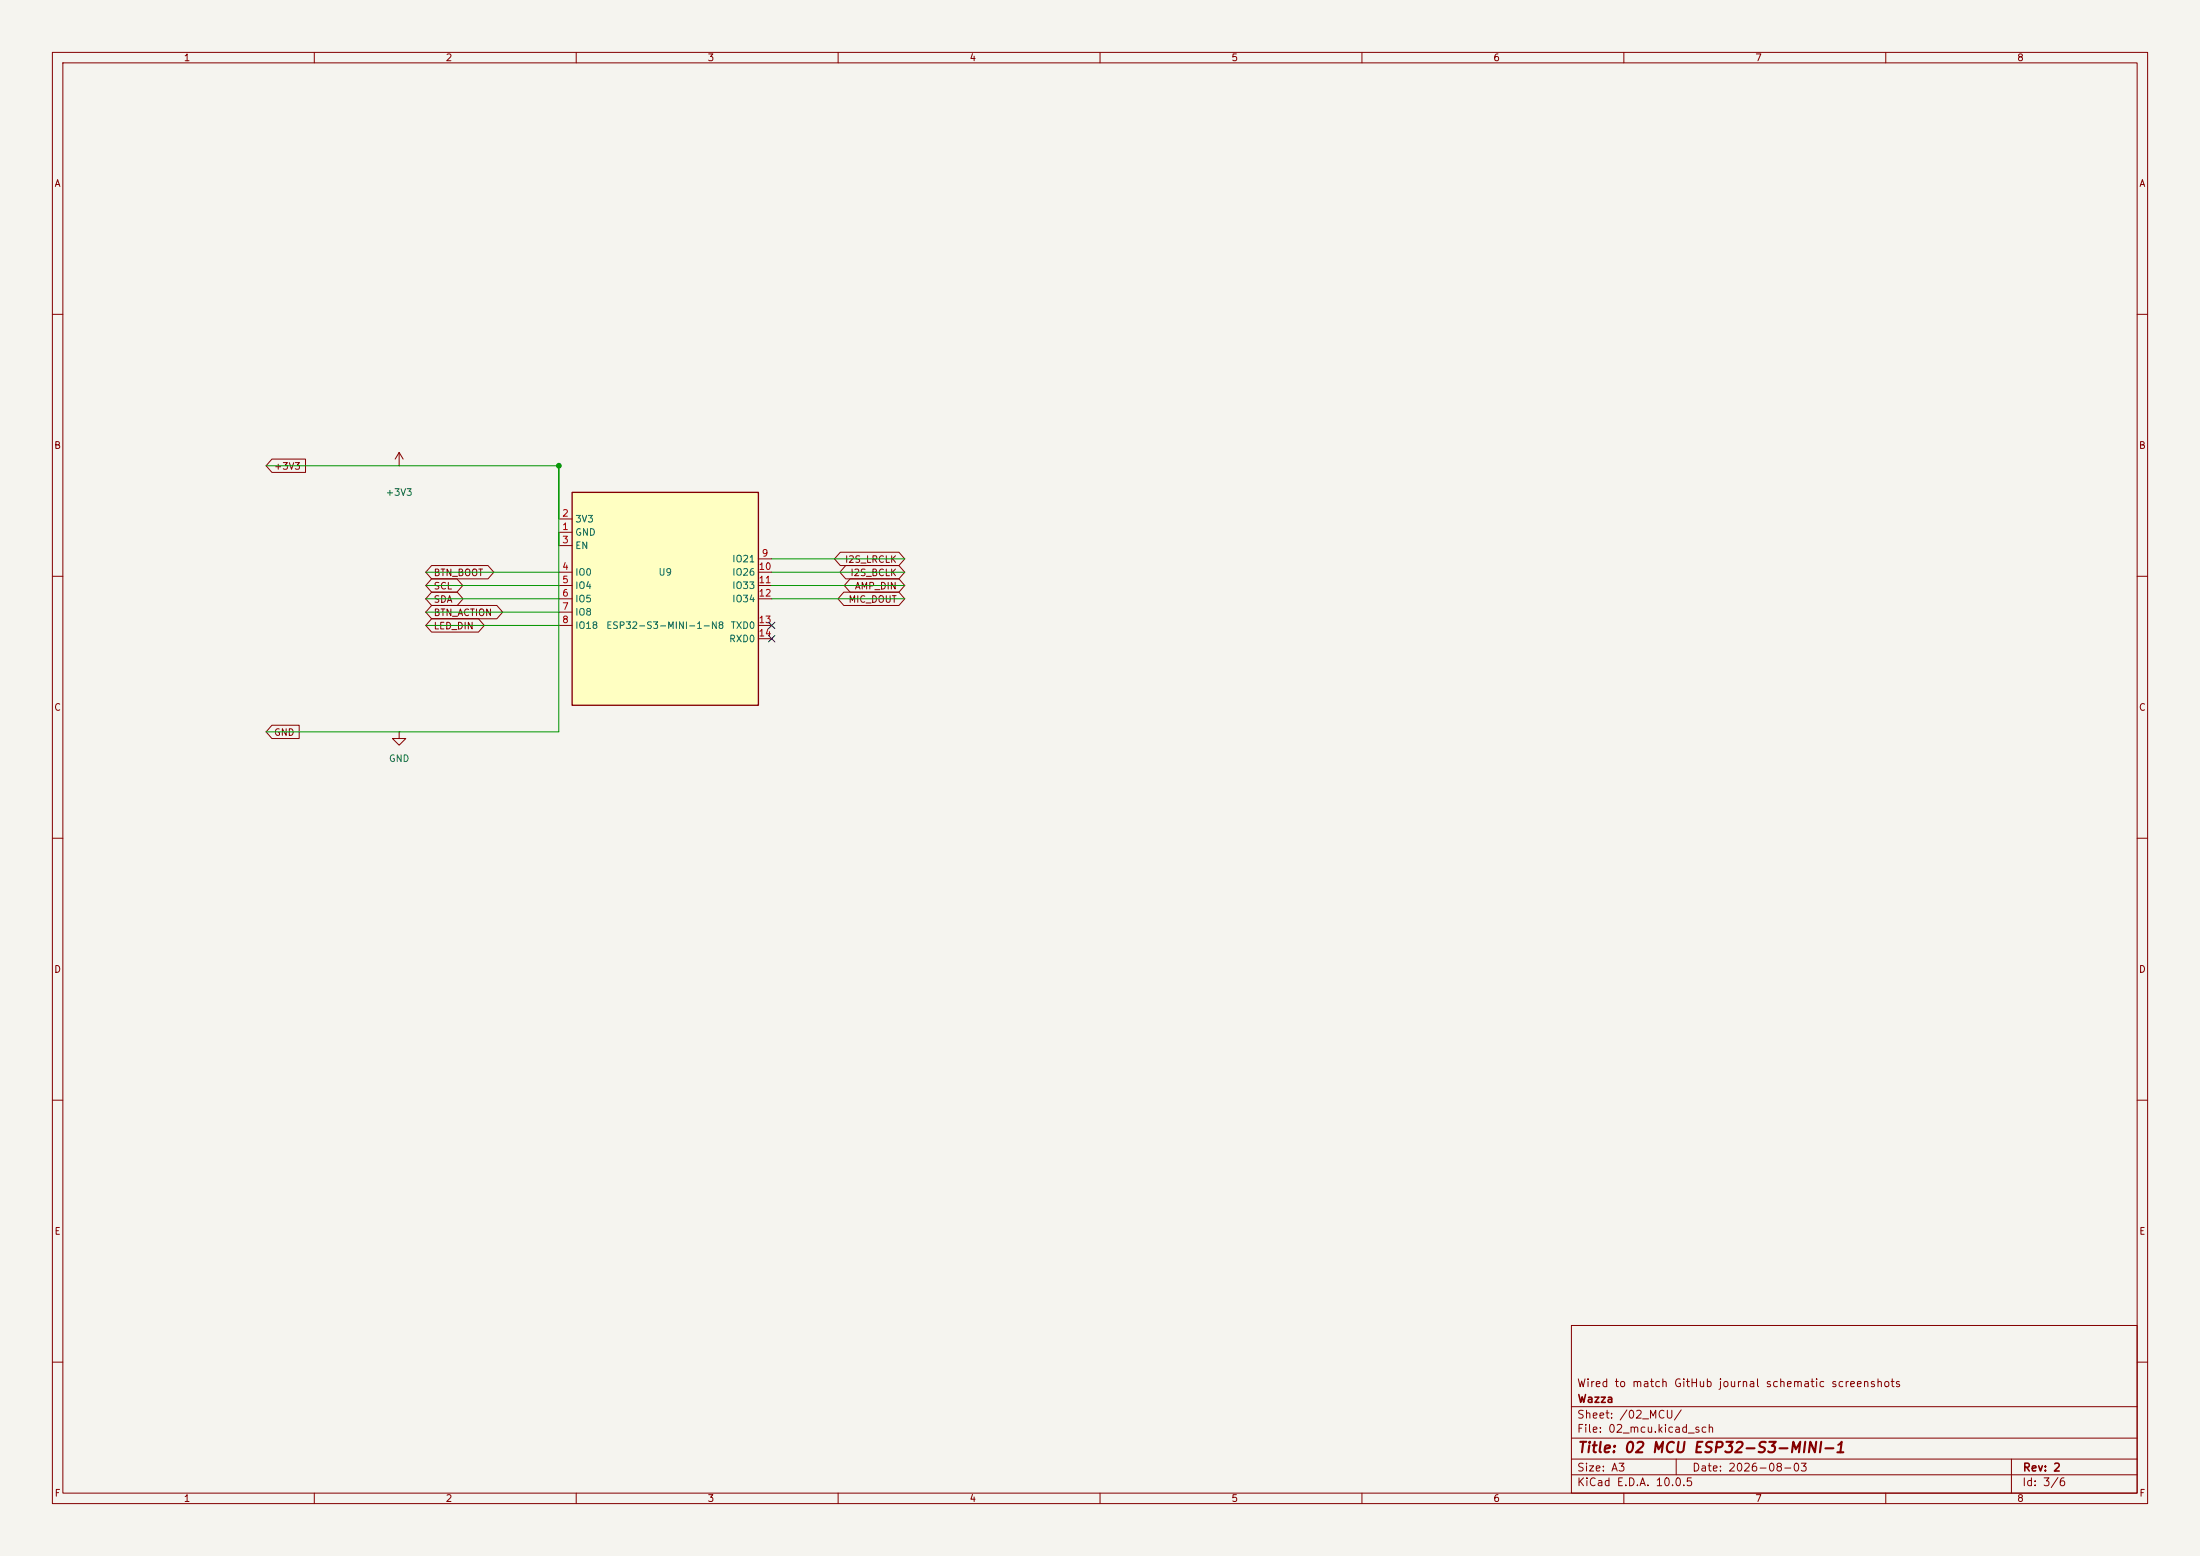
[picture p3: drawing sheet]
(kicad_sch
 (version 20260306)
 (generator "eeschema")
 (generator_version "10.0")
 (paper "A3")
 (title_block
  (title "02 MCU ESP32-S3-MINI-1")
  (date "2026-08-03")
  (rev "2")
  (company "Wazza")
  (comment 1 "Wired to match GitHub journal schematic screenshots"))
(lib_symbols
(symbol "Wazza:ESP32-S3-MINI-1"
  (exclude_from_sim no)
  (in_bom yes)
  (on_board yes)
  (in_pos_files yes)
  (duplicate_pin_numbers_are_jumpers no)
  (property "Reference" "U" (at 0 22.86 0) (show_name no) (do_not_autoplace no) (effects (font (size 1.27 1.27))))
  (property "Value" "ESP32-S3-MINI-1" (at 0 -22.86 0) (show_name no) (do_not_autoplace no) (effects (font (size 1.27 1.27))))
  (property "Footprint" "RF_Module:ESP32-S3-MINI-1" (at 0 0 0) (show_name no) (do_not_autoplace no) (hide yes) (effects (font (size 1.27 1.27))))
  (property "Datasheet" "https://www.espressif.com/sites/default/files/documentation/esp32-s3-mini-1_mini-1u_datasheet_en.pdf" (at 0 0 0) (show_name no) (do_not_autoplace no) (hide yes) (effects (font (size 1.27 1.27))))
  (property "Description" "ESP32-S3-MINI-1 module" (at 0 0 0) (show_name no) (do_not_autoplace no) (hide yes) (effects (font (size 1.27 1.27))))
  (symbol "ESP32-S3-MINI-1_0_1"
   (rectangle (start -17.78 20.32) (end 17.78 -20.32) (stroke (width 0.254) (type default)) (fill (type background))))
  (symbol "ESP32-S3-MINI-1_1_1"
   (pin power_in line (at -20.32 12.7 0) (length 2.54) (name "GND" (effects (font (size 1.27 1.27)))) (number "1" (effects (font (size 1.27 1.27)))))
   (pin power_in line (at -20.32 15.24 0) (length 2.54) (name "3V3" (effects (font (size 1.27 1.27)))) (number "2" (effects (font (size 1.27 1.27)))))
   (pin input line (at -20.32 10.16 0) (length 2.54) (name "EN" (effects (font (size 1.27 1.27)))) (number "3" (effects (font (size 1.27 1.27)))))
   (pin bidirectional line (at -20.32 5.08 0) (length 2.54) (name "IO0" (effects (font (size 1.27 1.27)))) (number "4" (effects (font (size 1.27 1.27)))))
   (pin bidirectional line (at -20.32 2.54 0) (length 2.54) (name "IO4" (effects (font (size 1.27 1.27)))) (number "5" (effects (font (size 1.27 1.27)))))
   (pin bidirectional line (at -20.32 0 0) (length 2.54) (name "IO5" (effects (font (size 1.27 1.27)))) (number "6" (effects (font (size 1.27 1.27)))))
   (pin bidirectional line (at -20.32 -2.54 0) (length 2.54) (name "IO8" (effects (font (size 1.27 1.27)))) (number "7" (effects (font (size 1.27 1.27)))))
   (pin bidirectional line (at -20.32 -5.08 0) (length 2.54) (name "IO18" (effects (font (size 1.27 1.27)))) (number "8" (effects (font (size 1.27 1.27)))))
   (pin bidirectional line (at 20.32 7.62 180) (length 2.54) (name "IO21" (effects (font (size 1.27 1.27)))) (number "9" (effects (font (size 1.27 1.27)))))
   (pin bidirectional line (at 20.32 5.08 180) (length 2.54) (name "IO26" (effects (font (size 1.27 1.27)))) (number "10" (effects (font (size 1.27 1.27)))))
   (pin bidirectional line (at 20.32 2.54 180) (length 2.54) (name "IO33" (effects (font (size 1.27 1.27)))) (number "11" (effects (font (size 1.27 1.27)))))
   (pin bidirectional line (at 20.32 0 180) (length 2.54) (name "IO34" (effects (font (size 1.27 1.27)))) (number "12" (effects (font (size 1.27 1.27)))))
   (pin bidirectional line (at 20.32 -5.08 180) (length 2.54) (name "TXD0" (effects (font (size 1.27 1.27)))) (number "13" (effects (font (size 1.27 1.27)))))
   (pin bidirectional line (at 20.32 -7.62 180) (length 2.54) (name "RXD0" (effects (font (size 1.27 1.27)))) (number "14" (effects (font (size 1.27 1.27))))))
  (embedded_fonts no))
(symbol "power:+3V3"
  (power global)
  (pin_numbers (hide yes))
  (pin_names
   (offset 0) (hide yes))
  (exclude_from_sim no)
  (in_bom yes)
  (on_board yes)
  (in_pos_files yes)
  (duplicate_pin_numbers_are_jumpers no)
  (property "Reference" "#PWR" (at 0 -3.81 0) (show_name no) (do_not_autoplace no) (hide yes) (effects (font (size 1.27 1.27))))
  (property "Value" "+3V3" (at 0 3.556 0) (show_name no) (do_not_autoplace no) (effects (font (size 1.27 1.27))))
  (property "Footprint" "" (at 0 0 0) (show_name no) (do_not_autoplace no) (hide yes) (effects (font (size 1.27 1.27))))
  (property "Datasheet" "" (at 0 0 0) (show_name no) (do_not_autoplace no) (hide yes) (effects (font (size 1.27 1.27))))
  (property "Description" "Power symbol creates a global label with name \"+3V3\"" (at 0 0 0) (show_name no) (do_not_autoplace no) (hide yes) (effects (font (size 1.27 1.27))))
  (symbol "+3V3_0_1"
   (polyline (pts (xy -0.762 1.27) (xy 0 2.54)) (stroke (width 0) (type default)) (fill (type none)))
   (polyline (pts (xy 0 2.54) (xy 0.762 1.27)) (stroke (width 0) (type default)) (fill (type none)))
   (polyline (pts (xy 0 0) (xy 0 2.54)) (stroke (width 0) (type default)) (fill (type none))))
  (symbol "+3V3_1_1"
   (pin power_in line (at 0 0 90) (length 0) (name "" (effects (font (size 1.27 1.27)))) (number "1" (effects (font (size 1.27 1.27))))))
  (embedded_fonts no))
(symbol "power:GND"
  (power global)
  (pin_numbers (hide yes))
  (pin_names
   (offset 0) (hide yes))
  (exclude_from_sim no)
  (in_bom yes)
  (on_board yes)
  (in_pos_files yes)
  (duplicate_pin_numbers_are_jumpers no)
  (property "Reference" "#PWR" (at 0 -6.35 0) (show_name no) (do_not_autoplace no) (hide yes) (effects (font (size 1.27 1.27))))
  (property "Value" "GND" (at 0 -3.81 0) (show_name no) (do_not_autoplace no) (effects (font (size 1.27 1.27))))
  (property "Footprint" "" (at 0 0 0) (show_name no) (do_not_autoplace no) (hide yes) (effects (font (size 1.27 1.27))))
  (property "Datasheet" "" (at 0 0 0) (show_name no) (do_not_autoplace no) (hide yes) (effects (font (size 1.27 1.27))))
  (property "Description" "Power symbol creates a global label with name \"GND\" , ground" (at 0 0 0) (show_name no) (do_not_autoplace no) (hide yes) (effects (font (size 1.27 1.27))))
  (symbol "GND_0_1"
   (polyline (pts (xy 0 0) (xy 0 -1.27) (xy 1.27 -1.27) (xy 0 -2.54) (xy -1.27 -1.27) (xy 0 -1.27)) (stroke (width 0) (type default)) (fill (type none))))
  (symbol "GND_1_1"
   (pin power_in line (at 0 0 270) (length 0) (name "" (effects (font (size 1.27 1.27)))) (number "1" (effects (font (size 1.27 1.27))))))
  (embedded_fonts no)))
 (wire
  (pts (xy 76.2 88.9) (xy 106.68 88.9))
  (stroke (width 0) (type default)))
 (wire
  (pts (xy 106.68 88.9) (xy 106.68 99.06))
  (stroke (width 0) (type default)))
 (junction
  (at 106.68 88.9)
  (diameter 0)
  (color 0 0 0 0))
 (wire
  (pts (xy 106.68 88.9) (xy 106.68 104.14))
  (stroke (width 0) (type default)))
 (wire
  (pts (xy 76.2 139.7) (xy 106.68 139.7))
  (stroke (width 0) (type default)))
 (wire
  (pts (xy 106.68 139.7) (xy 106.68 101.6))
  (stroke (width 0) (type default)))
 (wire
  (pts (xy 106.68 109.22) (xy 81.28 109.22))
  (stroke (width 0) (type default)))
 (global_label "BTN_BOOT"
  (shape bidirectional)
  (at 81.28 109.22 0)
  (fields_autoplaced yes)
  (effects (font (size 1.27 1.27)) (justify left))
  (property "Intersheetrefs" "${INTERSHEET_REFS}" (at 81.28 109.22 0) (hide yes) (show_name no) (do_not_autoplace no) (effects (font (size 1.27 1.27)))))
 (wire
  (pts (xy 106.68 111.76) (xy 81.28 111.76))
  (stroke (width 0) (type default)))
 (global_label "SCL"
  (shape bidirectional)
  (at 81.28 111.76 0)
  (fields_autoplaced yes)
  (effects (font (size 1.27 1.27)) (justify left))
  (property "Intersheetrefs" "${INTERSHEET_REFS}" (at 81.28 111.76 0) (hide yes) (show_name no) (do_not_autoplace no) (effects (font (size 1.27 1.27)))))
 (wire
  (pts (xy 106.68 114.3) (xy 81.28 114.3))
  (stroke (width 0) (type default)))
 (global_label "SDA"
  (shape bidirectional)
  (at 81.28 114.3 0)
  (fields_autoplaced yes)
  (effects (font (size 1.27 1.27)) (justify left))
  (property "Intersheetrefs" "${INTERSHEET_REFS}" (at 81.28 114.3 0) (hide yes) (show_name no) (do_not_autoplace no) (effects (font (size 1.27 1.27)))))
 (wire
  (pts (xy 106.68 116.84) (xy 81.28 116.84))
  (stroke (width 0) (type default)))
 (global_label "BTN_ACTION"
  (shape bidirectional)
  (at 81.28 116.84 0)
  (fields_autoplaced yes)
  (effects (font (size 1.27 1.27)) (justify left))
  (property "Intersheetrefs" "${INTERSHEET_REFS}" (at 81.28 116.84 0) (hide yes) (show_name no) (do_not_autoplace no) (effects (font (size 1.27 1.27)))))
 (wire
  (pts (xy 106.68 119.38) (xy 81.28 119.38))
  (stroke (width 0) (type default)))
 (global_label "LED_DIN"
  (shape bidirectional)
  (at 81.28 119.38 0)
  (fields_autoplaced yes)
  (effects (font (size 1.27 1.27)) (justify left))
  (property "Intersheetrefs" "${INTERSHEET_REFS}" (at 81.28 119.38 0) (hide yes) (show_name no) (do_not_autoplace no) (effects (font (size 1.27 1.27)))))
 (wire
  (pts (xy 147.32 106.68) (xy 172.72 106.68))
  (stroke (width 0) (type default)))
 (global_label "I2S_LRCLK"
  (shape bidirectional)
  (at 172.72 106.68 180)
  (fields_autoplaced yes)
  (effects (font (size 1.27 1.27)) (justify right))
  (property "Intersheetrefs" "${INTERSHEET_REFS}" (at 172.72 106.68 0) (hide yes) (show_name no) (do_not_autoplace no) (effects (font (size 1.27 1.27)))))
 (wire
  (pts (xy 147.32 109.22) (xy 172.72 109.22))
  (stroke (width 0) (type default)))
 (global_label "I2S_BCLK"
  (shape bidirectional)
  (at 172.72 109.22 180)
  (fields_autoplaced yes)
  (effects (font (size 1.27 1.27)) (justify right))
  (property "Intersheetrefs" "${INTERSHEET_REFS}" (at 172.72 109.22 0) (hide yes) (show_name no) (do_not_autoplace no) (effects (font (size 1.27 1.27)))))
 (wire
  (pts (xy 147.32 111.76) (xy 172.72 111.76))
  (stroke (width 0) (type default)))
 (global_label "AMP_DIN"
  (shape bidirectional)
  (at 172.72 111.76 180)
  (fields_autoplaced yes)
  (effects (font (size 1.27 1.27)) (justify right))
  (property "Intersheetrefs" "${INTERSHEET_REFS}" (at 172.72 111.76 0) (hide yes) (show_name no) (do_not_autoplace no) (effects (font (size 1.27 1.27)))))
 (wire
  (pts (xy 147.32 114.3) (xy 172.72 114.3))
  (stroke (width 0) (type default)))
 (global_label "MIC_DOUT"
  (shape bidirectional)
  (at 172.72 114.3 180)
  (fields_autoplaced yes)
  (effects (font (size 1.27 1.27)) (justify right))
  (property "Intersheetrefs" "${INTERSHEET_REFS}" (at 172.72 114.3 0) (hide yes) (show_name no) (do_not_autoplace no) (effects (font (size 1.27 1.27)))))
 (no_connect
  (at 147.32 119.38))
 (no_connect
  (at 147.32 121.92))
 (global_label "+3V3"
  (shape input)
  (at 50.8 88.9 0)
  (fields_autoplaced yes)
  (effects (font (size 1.27 1.27)) (justify left))
  (property "Intersheetrefs" "${INTERSHEET_REFS}" (at 50.8 88.9 0) (hide yes) (show_name no) (do_not_autoplace no) (effects (font (size 1.27 1.27)))))
 (wire
  (pts (xy 50.8 88.9) (xy 76.2 88.9))
  (stroke (width 0) (type default)))
 (global_label "GND"
  (shape input)
  (at 50.8 139.7 0)
  (fields_autoplaced yes)
  (effects (font (size 1.27 1.27)) (justify left))
  (property "Intersheetrefs" "${INTERSHEET_REFS}" (at 50.8 139.7 0) (hide yes) (show_name no) (do_not_autoplace no) (effects (font (size 1.27 1.27)))))
 (wire
  (pts (xy 50.8 139.7) (xy 76.2 139.7))
  (stroke (width 0) (type default)))
 (symbol
  (lib_id "Wazza:ESP32-S3-MINI-1")
  (at 127 114.3 0)
  (unit 1)
  (body_style 1)
  (exclude_from_sim no)
  (in_bom yes)
  (on_board yes)
  (in_pos_files yes)
  (dnp no)
  (property "Reference" "U9" (at 127 109.22 0) (show_name no) (do_not_autoplace no) (effects (font (size 1.27 1.27))))
  (property "Value" "ESP32-S3-MINI-1-N8" (at 127 119.38 0) (show_name no) (do_not_autoplace no) (effects (font (size 1.27 1.27))))
  (property "Footprint" "" (at 127 114.3 0) (hide yes) (show_name no) (do_not_autoplace no) (effects (font (size 1.27 1.27))))
  (property "Datasheet" "~" (at 127 114.3 0) (hide yes) (show_name no) (do_not_autoplace no) (effects (font (size 1.27 1.27))))
  (property "Description" "" (at 127 114.3 0) (hide yes) (show_name no) (do_not_autoplace no) (effects (font (size 1.27 1.27))))

  (pin "1")
  (pin "2")
  (pin "3")
  (pin "4")
  (pin "5")
  (pin "6")
  (pin "7")
  (pin "8")
  (pin "9")
  (pin "10")
  (pin "11")
  (pin "12")
  (pin "13")
  (pin "14"))
 (symbol
  (lib_id "power:+3V3")
  (at 76.2 88.9 0)
  (unit 1)
  (body_style 1)
  (exclude_from_sim no)
  (in_bom no)
  (on_board no)
  (in_pos_files no)
  (dnp no)
  (property "Reference" "#PWR01" (at 76.2 83.82 0) (hide yes) (show_name no) (do_not_autoplace no) (effects (font (size 1.27 1.27))))
  (property "Value" "+3V3" (at 76.2 93.98 0) (show_name no) (do_not_autoplace no) (effects (font (size 1.27 1.27))))
  (property "Footprint" "" (at 76.2 88.9 0) (hide yes) (show_name no) (do_not_autoplace no) (effects (font (size 1.27 1.27))))
  (property "Datasheet" "~" (at 76.2 88.9 0) (hide yes) (show_name no) (do_not_autoplace no) (effects (font (size 1.27 1.27))))
  (property "Description" "" (at 76.2 88.9 0) (hide yes) (show_name no) (do_not_autoplace no) (effects (font (size 1.27 1.27))))

  (pin "1"))
 (symbol
  (lib_id "power:GND")
  (at 76.2 139.7 0)
  (unit 1)
  (body_style 1)
  (exclude_from_sim no)
  (in_bom no)
  (on_board no)
  (in_pos_files no)
  (dnp no)
  (property "Reference" "#PWR02" (at 76.2 134.62 0) (hide yes) (show_name no) (do_not_autoplace no) (effects (font (size 1.27 1.27))))
  (property "Value" "GND" (at 76.2 144.78 0) (show_name no) (do_not_autoplace no) (effects (font (size 1.27 1.27))))
  (property "Footprint" "" (at 76.2 139.7 0) (hide yes) (show_name no) (do_not_autoplace no) (effects (font (size 1.27 1.27))))
  (property "Datasheet" "~" (at 76.2 139.7 0) (hide yes) (show_name no) (do_not_autoplace no) (effects (font (size 1.27 1.27))))
  (property "Description" "" (at 76.2 139.7 0) (hide yes) (show_name no) (do_not_autoplace no) (effects (font (size 1.27 1.27))))

  (pin "1"))
 (embedded_fonts no))
